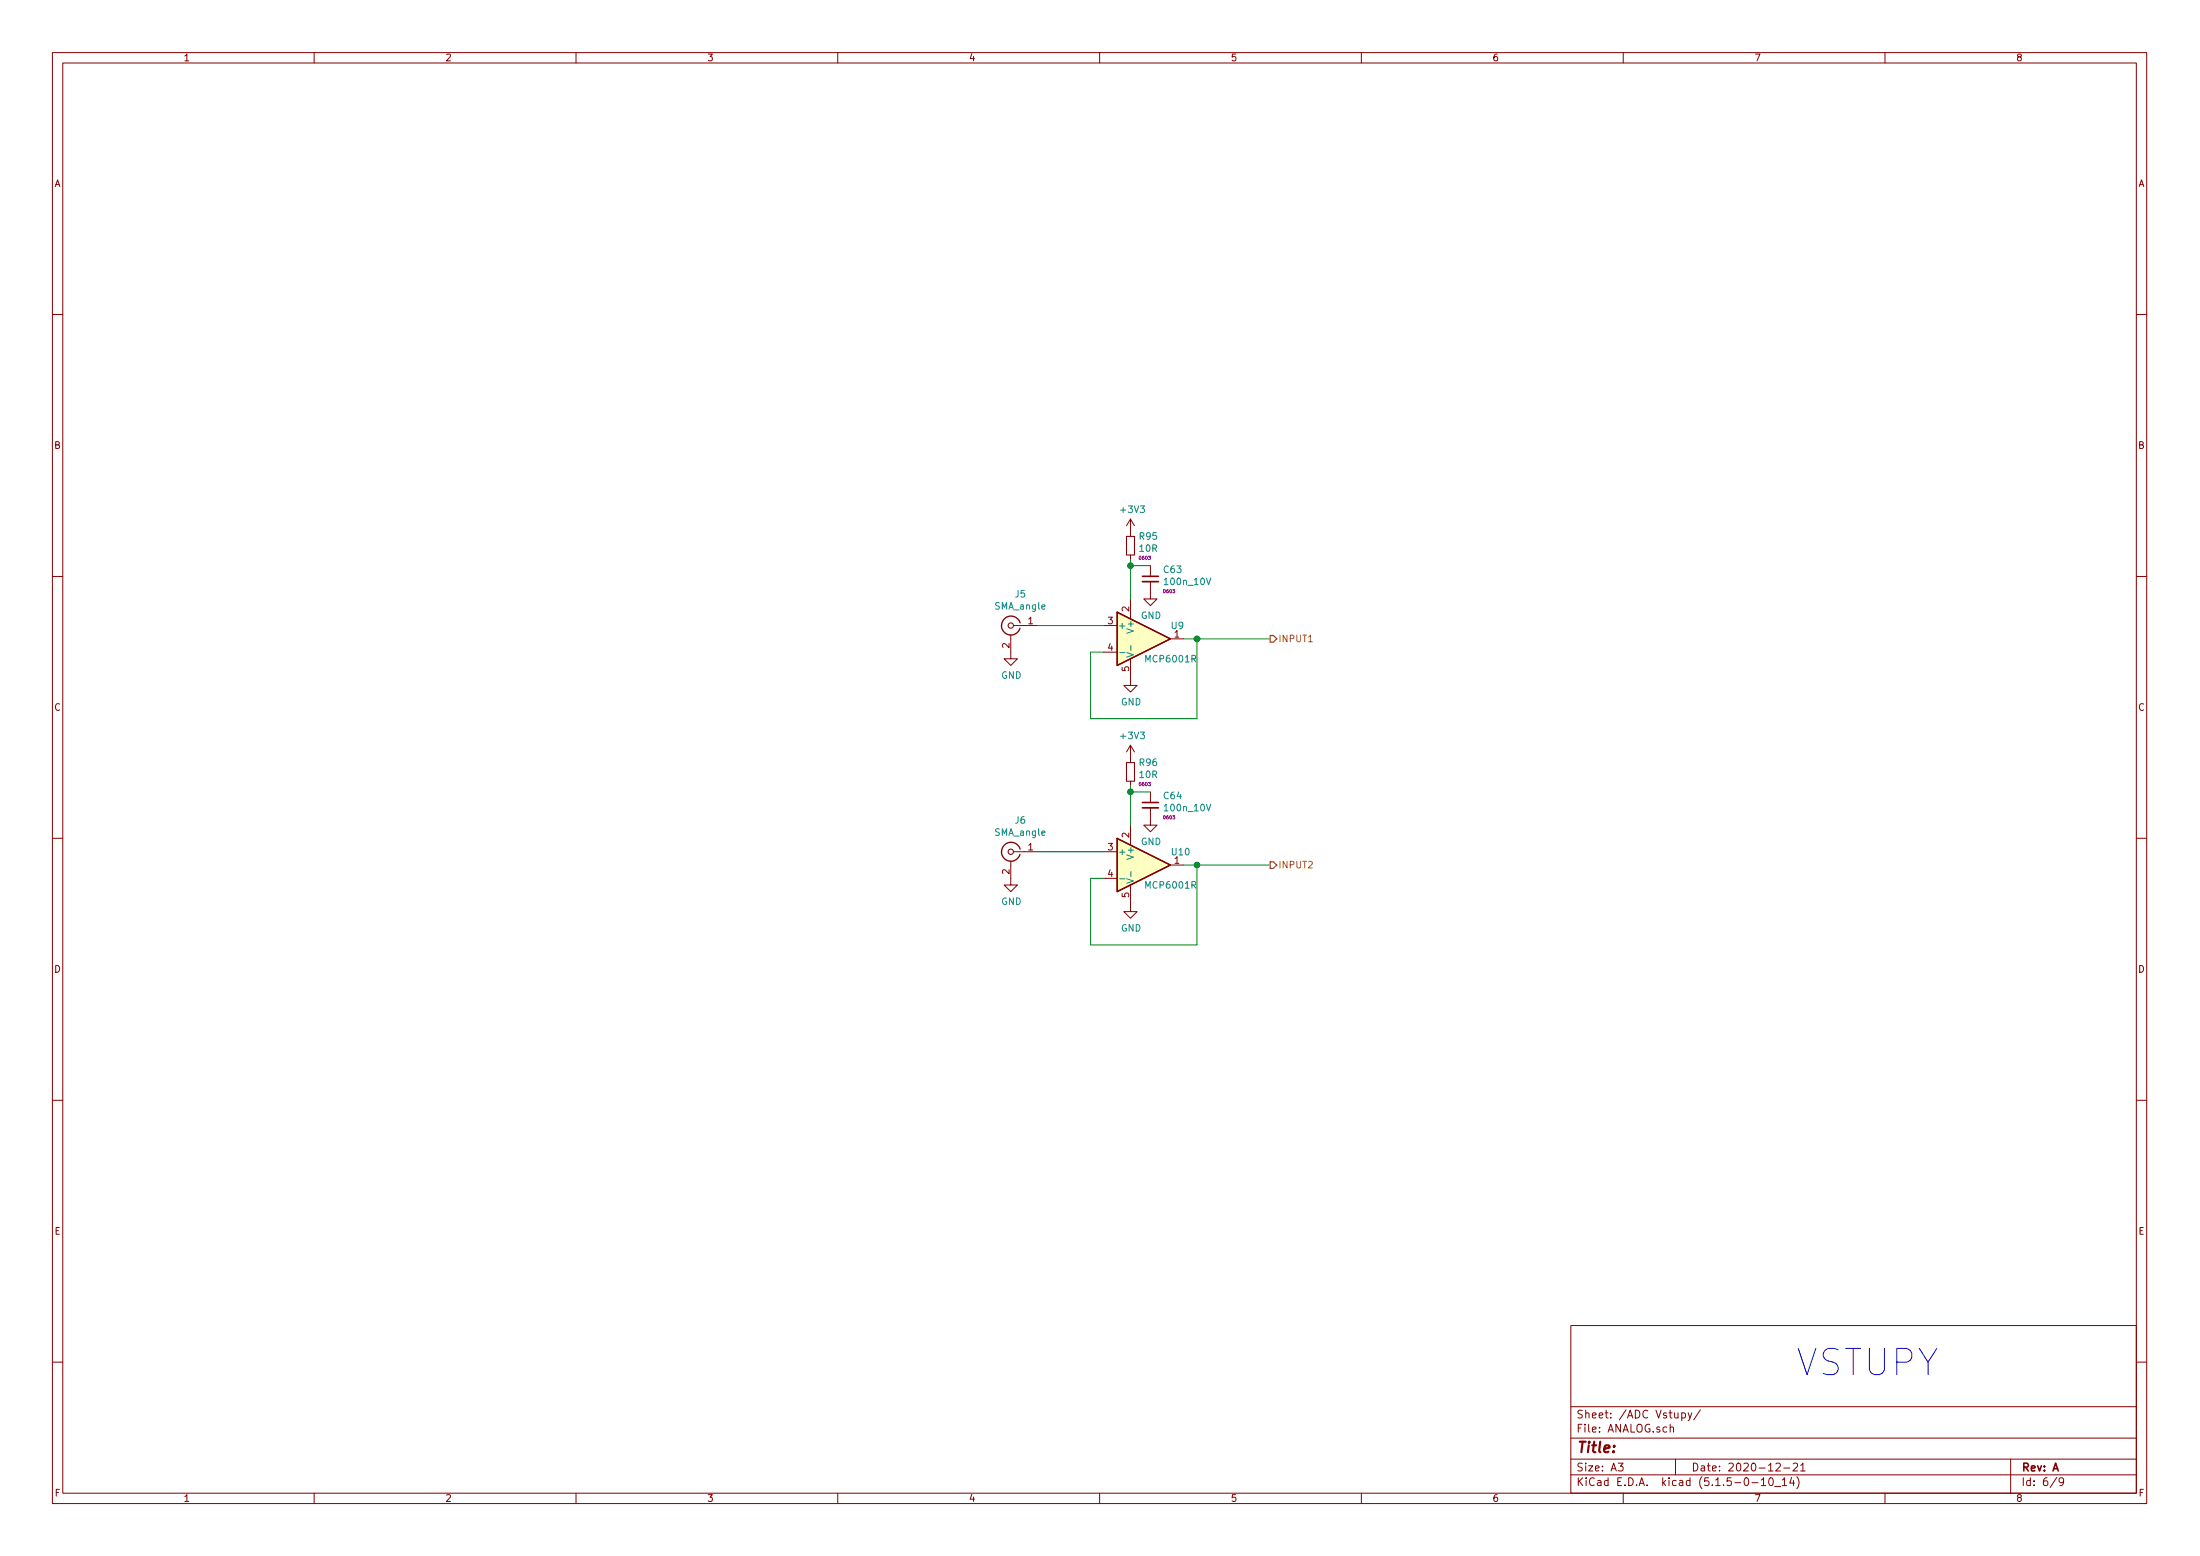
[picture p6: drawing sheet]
<svg xmlns="http://www.w3.org/2000/svg" width="420mm" height="297mm" viewBox="0 0 420 297" stroke-linecap="round" stroke-linejoin="round" font-family="sans-serif">
<g fill="none" stroke="#840000" stroke-width=".19">
<path d="M10 10h400v277h-400zM12 12h396v273.1h-396zM60 10v2M110 10v2M160 10v2M210 10v2M260 10v2M310 10v2M360 10v2M10 60h2M408 60h2M215.9 99.1v3.3"/>
<path d="M215.9 99.1l-.8 1.3M215.9 99.1l.8 1.3M10 110h2M193.5 119.4h4.6M210.8 119.4h2.6M215.9 106v.7M215.9 114.3v3.8M219.7 111v3.3h1.3l-1.3 1.3-1.3-1.3h1.3M219.7 108v2M408 110h2M193 121.2v4.6h1.3l-1.3 1.2-1.2-1.2h1.2M210.8 124.5h2.6"/>
<path d="M215.9 125.8v5h1.3l-1.3 1.3-1.3-1.3h1.3M223.5 122h2.6M215.9 142.3v3.3M215.9 149.1v.8M215.9 157.5v3.8M215.9 142.3l-.8 1.2M215.9 142.3l.8 1.2M219.7 154.2v3.3h1.3l-1.3 1.3-1.3-1.3h1.3M219.7 151.2v2M10 160h2M193 164.4v4.5h1.3l-1.3 1.3-1.2-1.3h1.2M193.5 162.6h4.6"/>
<path d="M210.8 162.6h2.6M210.8 167.7h2.6M215.9 168.9v5.1h1.3l-1.3 1.3-1.3-1.3h1.3M223.5 165.1h2.6M408 160h2M10 210h2M408 210h2M300 253h108v32.1h-108zM10 260h2M300 278.5h108M300 274.5h108M300 268.5h108"/>
<path d="M309 279.3h1l-.5 .6 .4 .1v.7l-.2 .1-.7-.1M319 272.5l.2-.1 .3 .1 .1 .9M319 271.9v1.5M320 278.5v3M321.2 269.8l.4-.1 .3 .3-.1 .6-.2 .1-.4-.1M321.2 269.7v1.5M322.4 269.7l.4 1M323.1 269.7l-.5 1.4-.2 .1M324.7 269.1l-1.2 2M339.2 279.5l.6-.2 .2 .4-.9 1.1h.9M342.5 279.5l.5-.2 .3 .2v.2l-.9 1.1h.9M343.9 279.7l.4-.4v1.5"/>
<path d="M384 278.5v6.6M408 260h2M60 285.1v1.9M110 285.1v1.9M160 285.1v1.9M210 285.1v1.9M260 285.1v1.9M300 281.5h108M310 285.1v1.9M334.6 283h1.1M336.4 282.5l.4-.4v1.5M336.4 283.6h.8"/>
<path d="M337.9 282.3l.3-.2a.81 .81 0 0 1 .5 .6 .81 .81 0 0 1-.2 .8l-.2 .1a.79 .79 0 0 1-.4-1.3zM338.9 283.8h1.2M340.4 282.5l.4-.4v1.5M340.4 283.6h.8M340.7 280.2h1.1M342.2 282l-.4 1.1h.9M342.5 282.6v1M343.2 281.9a1.71 1.71 0 0 1 0 2.3M343.9 280.8h.9M360 285.1v1.9M392.8 282l-1.3 2M394.1 282.7l-.3 .3h-.4l-.2-.3 .2-.5 .4-.1 .2 .2a1.19 1.19 0 0 1-.2 1.2l-.4 .1"/>
</g>
<g fill="#ffffc2" stroke="#ffffc2" stroke-width=".19">
<path d="M213.4 116.9l10.1 5.1-10.1 5z"/>
<path d="M213.4 160.1l10.1 5-10.1 5.1z"/>
</g>
<path d="M194.8 118.9a1.8 1.8 0 0 0-2.7-1 1.8 1.8 0 0 0-.1 2.9 1.8 1.8 0 0 0 2.8-.9M213.4 116.9l10.1 5.1-10.1 5zM194.8 162.1a1.8 1.8 0 0 0-2.7-1 1.8 1.8 0 0 0-.1 2.9 1.8 1.8 0 0 0 2.8-.9M213.4 160.1l10.1 5-10.1 5.1z" fill="none" stroke="#840000" stroke-width=".25"/>
<path d="M213.8 124.6h1M215.2 124.6l1.3 .4-1.3 .4M216 123.2v1M213.8 167.8h1M215.2 167.8l1.3 .4-1.3 .4M216 166.4v.9" fill="none" stroke="#008484" stroke-width=".19"/>
<path d="M218.2 111h3M218.2 154.2h3" fill="none" stroke="#840000" stroke-width=".33"/>
<path d="M218.2 110h3M218.2 153.2h3" fill="none" stroke="#840000" stroke-width=".3"/>
<g fill="none" stroke="#840000" stroke-width=".2">
<path d="M215.1 102.4h1.6v3.6h-1.6zM215.1 145.6h1.6v3.5h-1.6z"/>
<circle cx="193" cy="119.4" r=".51"/>
<circle cx="193" cy="162.6" r=".51"/>
</g>
<path d="M198.1 119.4h12.7M215.9 106.7v7.6M215.9 108h3.8M226.1 122h16.5M228.6 122v15.2h-20.3v-12.7h2.5M215.9 149.9v7.6M215.9 151.2h3.8M198.1 162.6h12.7M226.1 165.1h16.5M228.6 165.1v15.3h-20.3v-12.7h2.5" fill="none" stroke="#008400" stroke-width=".19"/>
<path d="M242.6 121.3h.6l.6 .7-.6 .6h-.6zM242.6 164.5h.6l.6 .6-.6 .7h-.6z" fill="none" stroke="#848400" stroke-width=".25"/>
<g fill="#008400" stroke="#008400" stroke-width=".25">
<circle cx="228.6" cy="122" r=".51"/>
<circle cx="215.9" cy="151.2" r=".51"/>
<circle cx="228.6" cy="165.1" r=".51"/>
<circle cx="215.9" cy="108" r=".51"/>
</g>
<text font-size="7" fill="#0000c2" x="342.9" y="262.7">VSTUPY</text>
<text font-size="2.8" fill="#840000" x="301" y="277.3">Title:</text>
<g font-size="2.1" fill="#840000">
<text x="301" y="273.5">File: ANALOG.sch</text>
<text x="301" y="270.8">Sheet: /ADC Vstupy/</text>
<text x="301" y="280.9">Size: A3</text>
<text x="323" y="280.9">Date: 2020-12-21</text>
<text x="386" y="280.9">Rev: A</text>
<text x="301" y="283.7">KiCad E.D.A. kicad (5.1.5-0-10_14)</text>
<text x="386" y="283.7">Id: 6/9</text>
</g>
<g font-size="1.8" fill="#840000">
<text x="35" y="11.7">1</text>
<text x="85" y="11.7">2</text>
<text x="135" y="11.7">3</text>
<text x="185" y="11.7">4</text>
<text x="235" y="11.7">5</text>
<text x="285" y="11.7">6</text>
<text x="335" y="11.7">7</text>
<text x="385" y="11.7">8</text>
<text x="10.4" y="35.7">A</text>
<text x="408.4" y="35.7">A</text>
<text x="10.4" y="85.7">B</text>
<text x="408.4" y="85.7">B</text>
<text x="196.4" y="119.2">1</text>
<text x="211.6" y="119.2">3</text>
<text x="215.6" y="116.7" transform="rotate(-90 215.6 116.7)">2</text>
<text x="192.8" y="123.7" transform="rotate(-90 192.8 123.7)">2</text>
<text x="211.6" y="124.2">4</text>
<text x="224.3" y="121.7">1</text>
<text x="215.6" y="128.2" transform="rotate(-90 215.6 128.2)">5</text>
<text x="10.4" y="135.7">C</text>
<text x="408.4" y="135.7">C</text>
<text x="215.6" y="159.9" transform="rotate(-90 215.6 159.9)">2</text>
<text x="192.8" y="166.9" transform="rotate(-90 192.8 166.9)">2</text>
<text x="196.4" y="162.3">1</text>
<text x="211.6" y="162.3">3</text>
<text x="211.6" y="167.4">4</text>
<text x="224.3" y="164.9">1</text>
<text x="215.6" y="171.3" transform="rotate(-90 215.6 171.3)">5</text>
<text x="10.4" y="185.7">D</text>
<text x="408.4" y="185.7">D</text>
<text x="10.4" y="235.7">E</text>
<text x="408.4" y="235.7">E</text>
<text x="10.5" y="285.7">F</text>
<text x="35" y="286.7">1</text>
<text x="85" y="286.7">2</text>
<text x="135" y="286.7">3</text>
<text x="185" y="286.7">4</text>
<text x="235" y="286.7">5</text>
<text x="285" y="286.7">6</text>
<text x="335" y="286.7">7</text>
<text x="385" y="286.7">8</text>
<text x="408.5" y="285.7">F</text>
</g>
<g font-size="1.8" fill="#008484">
<text x="214.2" y="97.9">+3V3</text>
<text x="217.7" y="103">R95</text>
<text x="217.7" y="105.3">10R</text>
<text x="222.3" y="109.4">C63</text>
<text x="222.7" y="111.7">100n_10V</text>
<text x="190.1" y="116.4">SMA_angle</text>
<text x="193.9" y="114.1">J5</text>
<text x="217.9" y="118.1">GND</text>
<text x="213.5" y="120.1">+</text>
<text x="216.5" y="120.5" transform="rotate(-90 216.5 120.5)">V+</text>
<text x="223.7" y="120.1">U9</text>
<text x="191.2" y="129.6">GND</text>
<text x="219" y="126.5">MCP6001R</text>
<text x="214.1" y="134.7">GND</text>
<text x="214.2" y="141.1">+3V3</text>
<text x="217.7" y="146.2">R96</text>
<text x="217.7" y="148.5">10R</text>
<text x="222.3" y="152.6">C64</text>
<text x="222.7" y="154.9">100n_10V</text>
<text x="190.1" y="159.5">SMA_angle</text>
<text x="193.9" y="157.2">J6</text>
<text x="217.9" y="161.3">GND</text>
<text x="213.5" y="163.2">+</text>
<text x="216.5" y="163.7" transform="rotate(-90 216.5 163.7)">V+</text>
<text x="223.9" y="163.3">U10</text>
<text x="191.2" y="172.8">GND</text>
<text x="219" y="169.6">MCP6001R</text>
<text x="214.1" y="177.8">GND</text>
</g>
<g font-size="1.8" fill="#848400">
<text x="244.1" y="122.6">INPUT1</text>
<text x="244.1" y="165.8">INPUT2</text>
</g>
<g font-size=".9" fill="#840084">
<text x="217.7" y="106.8">0603</text>
<text x="222.3" y="113.2">0603</text>
<text x="217.7" y="150">0603</text>
<text x="222.3" y="156.4">0603</text>
</g>
</svg>
